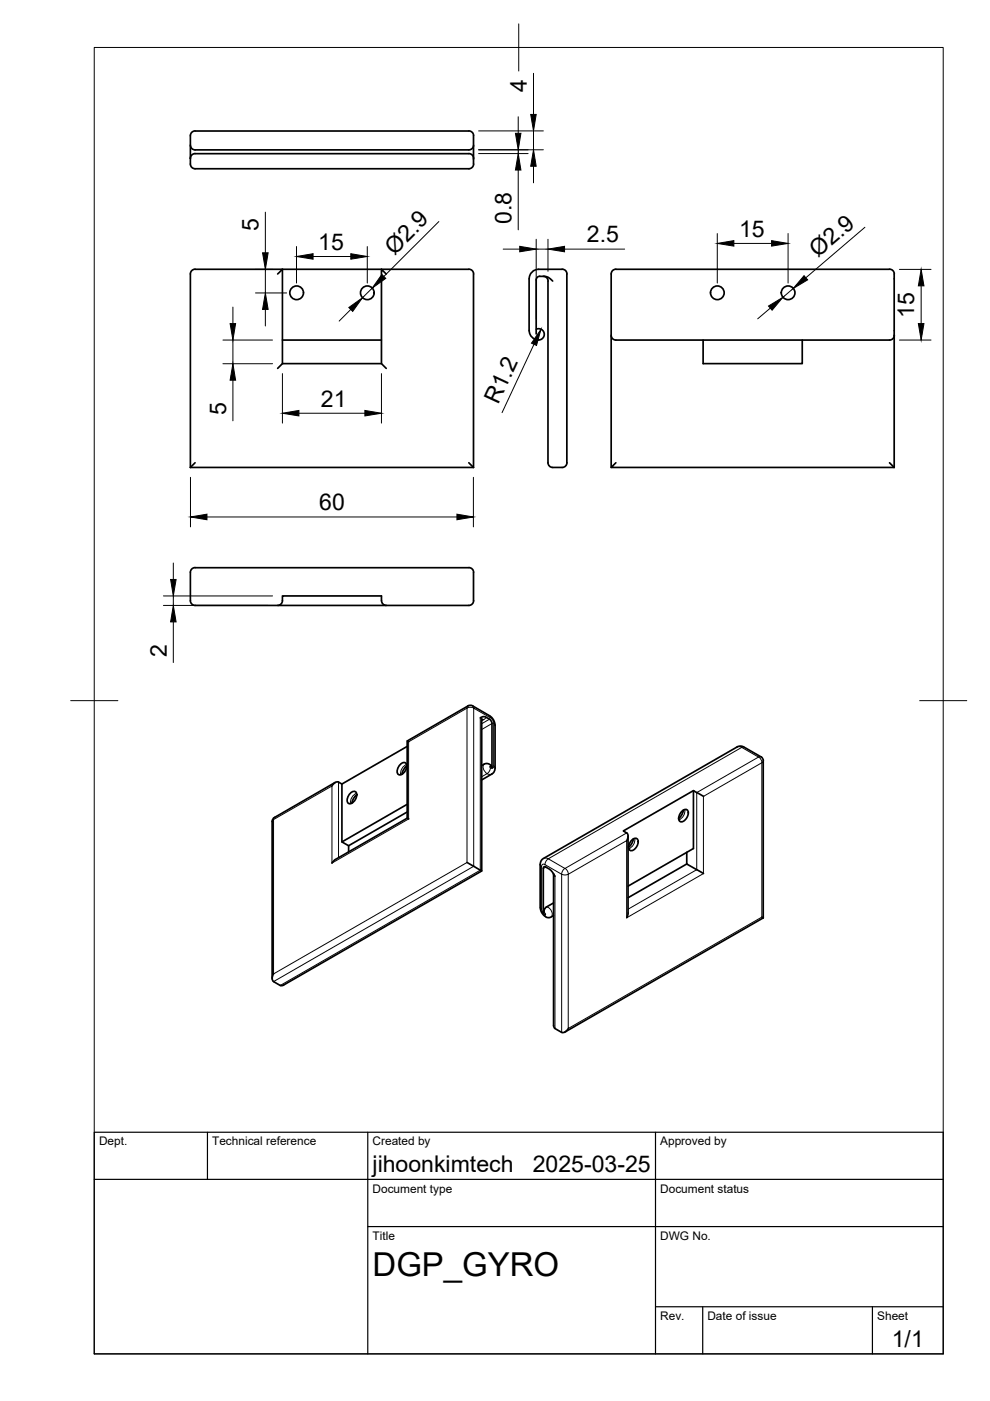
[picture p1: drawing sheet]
<svg xmlns="http://www.w3.org/2000/svg" width="210mm" height="297mm" viewBox="0 0 210 297" stroke-linecap="round" stroke-linejoin="round" font-family="sans-serif">
<!-- layer: Visible -->
<g fill="none" stroke="#000" stroke-width=".36">
<path d="M40.4 30.8a1.01 1.01 0 0 0 1 1h58a1.01 1.01 0 0 0 1-1M40.4 33.6v.4a1.64 1.64 0 0 0 .6 1.7l58.4 .1a1.28 1.28 0 0 0 1-1.5v-.7M40.4 33.5v-4.7a.97 .97 0 0 1 1-1h58a.97 .97 0 0 1 1 1v4.8M40.4 33.5v.1M41.4 32.6h58M41.4 32.6a1.01 1.01 0 0 0-1 1M99.4 32.6a1.01 1.01 0 0 1 1 1M58.9 58.1l1-1h39.5a.97 .97 0 0 1 1 1v41M81.9 58.1l-1-1v20l1 1M112.2 59.1v11M114.2 57.1h5a1.01 1.01 0 0 1 1 1M114.2 57.1a2 2 0 0 0-2 2"/>
<path d="M115.2 58.6a1.01 1.01 0 0 1 1 1v38.5a1.01 1.01 0 0 0 1 1h2a1.01 1.01 0 0 0 1-1M117.2 59.6l-1-.8-.7-.2a1.98 1.98 0 0 0-1.6 .2l-.2 .5v11.5M120.2 58.1v40M130.6 57.1h58a1.3 1.3 0 0 1 1 1.5v12.5M130.6 57.1a1.3 1.3 0 0 0-1 1.5v40.5M58.9 78.1l1-1v-20h-18.5a.97 .97 0 0 0-1 1v41M59.9 77.1h21M59.9 72.1h21M113.7 69.8a1.21 1.21 0 0 1 1.7 1.1 1.21 1.21 0 0 1-1.7 1.1 2 2 0 0 1-1.5-1.9M129.6 71.1a1.01 1.01 0 0 0 1 1M149.1 72.1v5h21v-5M189.6 71.1v28"/>
<path d="M189.6 71.1a1.01 1.01 0 0 1-1 1h-58M40.4 99.1h60M41.4 98.1l-1 1M99.4 98.1l1 1M130.6 98.1l-1 1h60M188.6 98.1l1 1M41.4 120.4h58M41.4 120.3a1.3 1.3 0 0 0-1 1.6v5.5a1.01 1.01 0 0 0 1 1h58a.97 .97 0 0 0 1-1v-5.3a1.72 1.72 0 0 0-.6-1.7l-.4-.1M58.9 128.4a1.01 1.01 0 0 0 1-1v-1h21v1a1.01 1.01 0 0 0 1 1M86.3 158.2l-13.8 8-.7-.4a1.17 1.17 0 0 0-1.4 .8M86.4 157.1l.3 .2M101.8 152.2l.6-.3 .7 .2a1.56 1.56 0 0 1 1.2 1.3v9.4l-.1-.4-.8-.5-.6 .1-.7 .3"/>
<path d="M102.2 152.4l-.1 32.3-42 24.2h-.7l-1.4-.8a1.17 1.17 0 0 1 0-1.6M71.1 165.9l-12.9 7.4-.5 .6v33.6M72.5 166.2v12.3l1.4 .8M74.3 168.2a.75 .75 0 0 1 1.3 0 1.89 1.89 0 0 1-1.6 2.2 1.25 1.25 0 0 1 0-1.9zM75.6 168.5l-.6 .8-.4 1M84.9 162a.75 .75 0 0 1 1.3 0 1.89 1.89 0 0 1-1.6 2.3 1.25 1.25 0 0 1 0-1.9zM86.3 162.4l-.7 .7-.4 1.1M86.3 172.2l-12.4 7.1v1.3M86.3 170.5l-13.8 8M86.4 173.5l.3 .1M102.1 165.4l2.3-1.4 .5-.8v-9.7l-.2-.8-.7-.8-3.8-2.2-.7-.1-13.2 7.5v16.4l-15.2 8.8-.7 .7M133.2 177.2v16.4l-.3 1"/>
<path d="M134 178.1a.75 .75 0 0 1 1.3 0 1.89 1.89 0 0 1-1.6 2.3 1.25 1.25 0 0 1 0-2zM134.3 177.9l-.3 .8-.7 1M144.6 172a.75 .75 0 0 1 1.3 0 1.89 1.89 0 0 1-1.6 2.2 1.25 1.25 0 0 1 0-1.9zM144.9 171.8l-.4 1.1-.6 .7M147 167.6l-14.8 8.6 .7 .4a1.17 1.17 0 0 1 0 1.6M149.2 168.8l-2.2-1.2v12.3l-13.8 8M161.3 160.5l-3.7-2.2-.5-.1-.7 .1-41.3 23.8-.3 .3-.3 .8 .1 9.4 .4 1.2 .8 .6 .7 .1 .9-.4M161.3 160.4l.4 .4 .1 .5v33.3l-42 24.2M99 182.9l3.1 1.8M117.3 185.2l.1 32.2M117.4 191.4l-1.5 .9M117.7 185.8l-.9-1.3-1.1-.7h-.4l-.1 9.7a1.57 1.57 0 0 1 .7-1.2"/>
<path d="M145.6 180.7v2.5l3.6 2M145.6 183.2l-12.4 7.1M161.5 194.4l.3 .2M117.4 217.4l.3 .6 1.4 .9M120.5 218.1a1.32 1.32 0 0 1-1.4 .8"/>
<circle cx="62.9" cy="62.1" r="1.45"/>
<circle cx="77.9" cy="62.1" r="1.45"/>
<circle cx="152.1" cy="62.1" r="1.45"/>
<circle cx="167.1" cy="62.1" r="1.45"/>
</g>
<!-- layer: Visible Narrow -->
<g fill="none" stroke="#000" stroke-width=".21">
<path d="M99.2 149.7l-.2 .4a1.56 1.56 0 0 1 1.4 0l-.2-.4M101.8 152.2v32.3l-42.4 24.4M101.9 152.2l.3 .4M102.2 152.5l.4 .1M103.1 152.1l-1 .7M103.8 151.7l.2 .5a1.57 1.57 0 0 1 .7 1.2M103.8 152.5l-1.7 .9M104 152.2l-3.6-2.1v33.6l-42.4 24.4M104.3 153.4l-2.2 1.3M104.7 153.4v9M104.7 153.4l.3 .4M156.3 158.4l.4-.1 .6 .2"/>
<path d="M157.3 158.5l-41.1 23.6 3.6 2 13.1-7.5M157.3 158.5l3.5 2M157.8 158.4l-.5 .1M58 173.8l12.4-7.1v16.3l16.2-9.4v-16.3l12.4-7.2v32.8l-41 23.6zM58.2 173.3l-.5 .9M71.8 165.8v16M75.6 168.2a2.08 2.08 0 0 0-1.3 2.2M75.6 168.7l-.4 .3M86.2 162.1a2.08 2.08 0 0 0-1.2 2.2M86.2 162.6l-.4 .3M102.7 162a1.46 1.46 0 0 0 .1 1.6 1.46 1.46 0 0 0 1.5 .5M104 162.5l.3 .3"/>
<path d="M104.1 162.3l-.1 .2h-.1a1.17 1.17 0 0 1-.6 1.5l-1.2 .7M104.7 162.4l.3 .4M104.7 162.4l-.2 .5-.5-.1M134.6 177.7a2.08 2.08 0 0 1-1.3 2.2M145.2 171.6a2.08 2.08 0 0 1-1.3 2.2M160.8 160.5l-13.1 7.5v16.4l-14.5 8.4M160.8 160.5a1.57 1.57 0 0 1 .7 1.2l.3-.4M161.3 160.4l-.5 .1M114.5 183.3l.3 .4M114.5 192.3l.3 .4M114.8 192.7a1.57 1.57 0 0 0 .7 1.2M114.8 183.7v9"/>
<path d="M115.2 193.5l.3 .1M115.3 182l.4-.1 .6 .2a1.52 1.52 0 0 0-.8 1.2M115.5 193.6l.2 .2-.2 .1M115.5 183.3l3.6 2.1v33.5M115.5 183.3h-.5l-.2 .4M115.5 193.9l.3 .5M115.7 183.8l-.5 .3M115.9 192.3a1.16 1.16 0 0 0-.4 1.3M115.9 192.3a1.46 1.46 0 0 1 1 2.1M117.4 185.4l.3 .4v32.3M119.5 184.3l.3-.2a1.57 1.57 0 0 1 .7 1.2 1.55 1.55 0 0 1-1.4 0zM120.5 185.4l12.4-7.2v16.4l16.2-9.4v-16.3l12.4-7.2v32.7l-41 23.7z"/>
</g>
<!-- layer: BORDER -->
<path d="M20 10.1h180v276.9h-180zM110 5.1v10M15 148.6h10M195 148.6h10" fill="none" stroke="#000" stroke-width=".21"/>
<!-- layer: TITLEBLOCK -->
<path d="M20 240.1h180v46.9h-180zM20 250h180M44 240.1v9.9M78 240.1v46.9M139 240.1v46.9M78 260.1h122M139 277.1h61M149 277.1v9.9M185 277.1v9.9" fill="none" stroke="#000" stroke-width=".25"/>
<!-- layer: FD_Dimensions -->
<g fill="none" stroke="#000" stroke-width=".21">
<path d="M113.1 15.5v8.8M101.5 31.8h13.7M101.5 27.8h13.7M101.5 32.6h10.5M109.9 24.8v3.5M109.9 31.8v.8M109.9 36.1v12.6M113.1 27.8v4M113.1 35.2v3.6M54.2 57.1h3.6M56.3 45v8.6M56.3 57.1v5"/>
<path d="M62.9 52.3v7.7M66.4 54.4h8M77.9 52.3v7.7M93 47l-11.6 11.6M106.7 52.8h3.5M113.7 50.7v17M113.7 52.8h2.5M116.2 50.7v6.8M119.7 52.8h12.7M152.1 49.5v10.5M155.6 51.6h8M167.1 49.5v10.5"/>
<path d="M183.4 48.2l-12.5 10.7M190.7 57.1h6.7M47.3 72.1h10.5M47.3 77.1h10.5M49.4 65.1v3.5M49.4 72.1v5M54.2 62.1h6.6M56.3 65.6v3.5M59.9 79.2v10.5M74.4 65.6l-2.5 2.5M78.9 61.1l-2 2M80.9 79.2v10.5"/>
<path d="M113.2 73l-6.8 14.5M163.3 65.3l-2.6 2.3M168.2 61.2l-2.2 1.8M190.7 72.1h6.7M195.3 60.6v8M49.4 80.6v8.6M63.4 87.6h14M36.7 119.4v3.5M40.4 101.2v10.5M43.9 109.6h53M100.4 101.2v10.5M34.6 126.4h23.2"/>
<path d="M34.6 128.4h22.2M36.7 126.4v2M36.7 131.9v8.6"/>
</g>
<g fill="#000" stroke="#000" stroke-width=".21">
<path d="M109.3 28.3h1.1l-.5 3.5zM109.9 32.6l.5 3.5h-1.1zM113.1 31.8l.6 3.4h-1.2zM112.5 24.3h1.2l-.6 3.5zM55.7 53.6h1.2l-.6 3.5zM62.9 54.4l3.5-.6v1.2zM74.4 53.8l3.5 .6-3.5 .6zM81 58.2l.8 .8-2.9 2.1zM110.2 52.2l3.5 .6-3.5 .6zM116.2 52.8l3.5-.6v1.2zM152.1 51.6l3.5-.6v1.2zM163.6 51l3.5 .6-3.5 .6z"/>
<path d="M170.5 58.4l.7 .9-3 1.9zM48.8 68.6h1.2l-.6 3.5zM56.3 62.1l.6 3.5h-1.2zM74 65.2l2.9-2.1-2.1 2.9zM114.7 69.8l-1 3.4-1-.4zM162.9 64.9l3.1-1.9-2.3 2.8zM194.7 68.6h1.2l-.6 3.5zM195.3 57.1l.6 3.5h-1.2zM49.4 77.1l.6 3.5h-1.2zM59.9 87.6l3.5-.6v1.2zM77.4 87l3.5 .6-3.5 .6zM40.4 109.6l3.5-.6v1.2z"/>
<path d="M96.9 109l3.5 .6-3.5 .6zM36.2 122.9h1.1l-.6 3.5zM36.7 128.4l.6 3.5h-1.1z"/>
</g>
<text font-size="7" x="79" y="270.6">DGP_GYRO</text>
<g font-size="4.9">
<text x="111.7" y="19.4" transform="rotate(-90 111.7 19.4)">4</text>
<text x="108.4" y="47.5" transform="rotate(-90 108.4 47.5)">0.8</text>
<text x="54.8" y="48.9" transform="rotate(-90 54.8 48.9)">5</text>
<text x="67.5" y="52.9">15</text>
<text x="124.4" y="51.4">2.5</text>
<text x="156.7" y="50.2">15</text>
<text x="83.6" y="54.2" transform="rotate(-45 83.6 54.2)">Ø2.9</text>
<text x="173.4" y="54.7" transform="rotate(-41 173.4 54.7)">Ø2.9</text>
<text x="193.8" y="67.5" transform="rotate(-90 193.8 67.5)">15</text>
<text x="47.9" y="88" transform="rotate(-90 47.9 88)">5</text>
<text x="68" y="86.2">21</text>
<text x="105.6" y="86" transform="rotate(-65 105.6 86)">R1.2</text>
<text x="67.7" y="108.1">60</text>
<text x="35.3" y="139.2" transform="rotate(-90 35.3 139.2)">2</text>
<text x="79" y="248.5">jihoonkimtech</text>
<text x="113" y="248.5">2025-03-25</text>
<text x="189.1" y="285.7">1/1</text>
</g>
<g font-size="2.5">
<text x="21" y="242.9">Dept.</text>
<text x="45" y="242.9">Technical reference</text>
<text x="79" y="242.9">Created by</text>
<text x="140" y="242.9">Approved by</text>
<text x="79" y="252.8">Document type</text>
<text x="140" y="252.8">Document status</text>
<text x="79" y="262.9">Title</text>
<text x="140" y="262.9">DWG No.</text>
<text x="140" y="279.9">Rev.</text>
<text x="150" y="279.9">Date of issue</text>
<text x="186" y="279.9">Sheet</text>
</g>
</svg>
